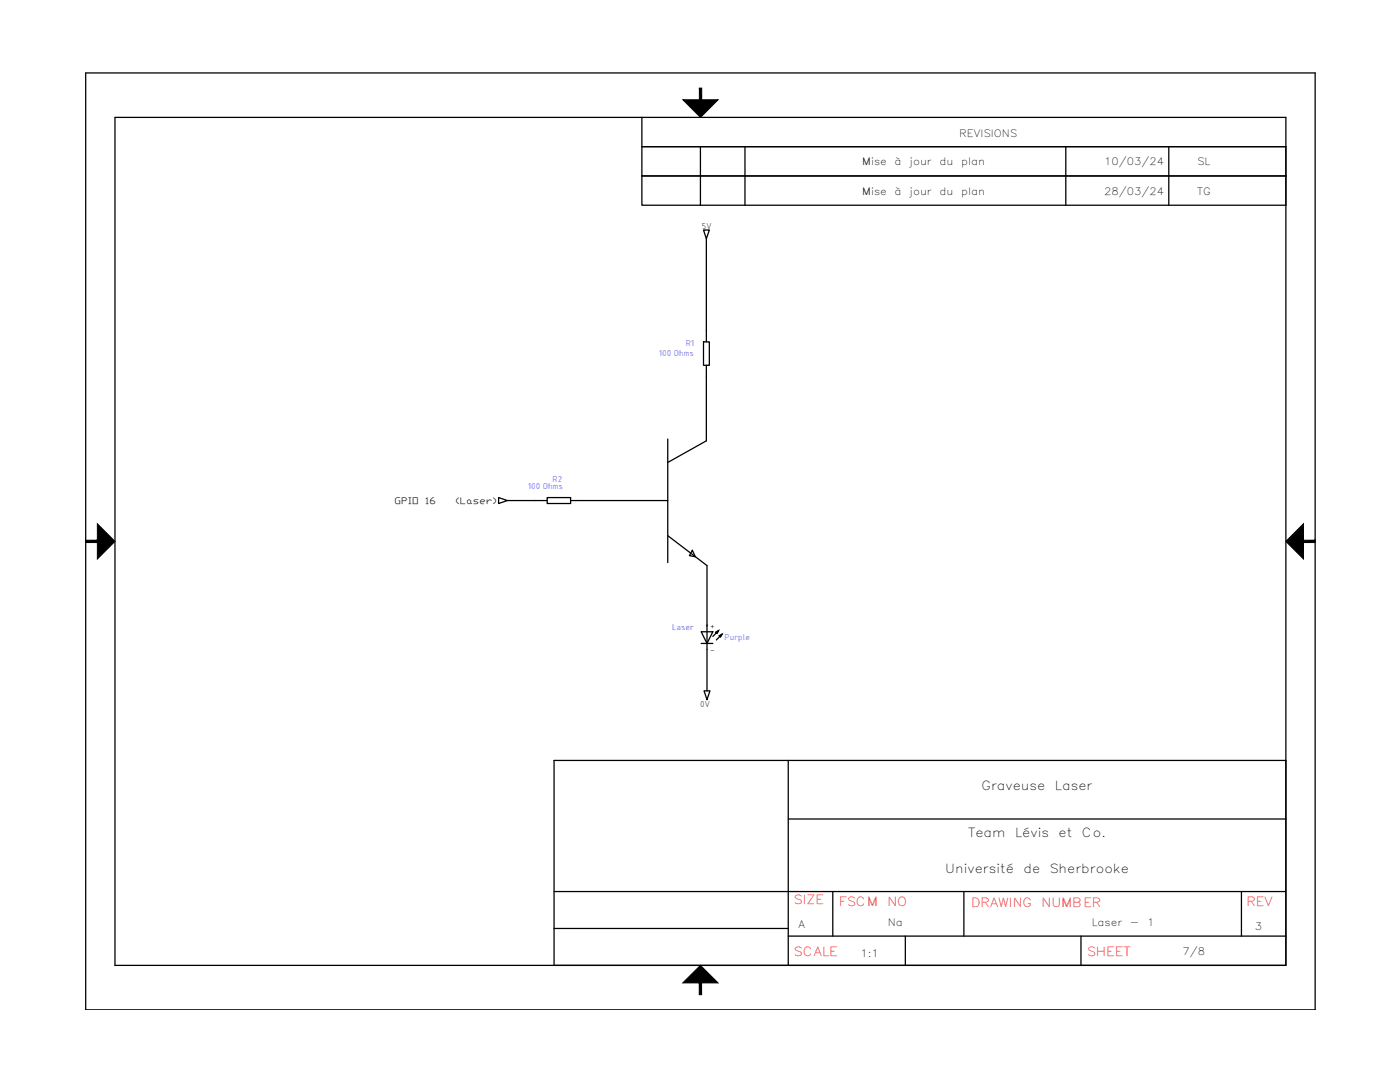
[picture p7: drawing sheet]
<svg xmlns="http://www.w3.org/2000/svg" width="279mm" height="216mm" viewBox="0 0 279 216" stroke-linecap="round" stroke-linejoin="round" font-family="sans-serif">
<g fill="none" stroke="#000" stroke-width=".25">
<path d="M17.1 14.6h245.4v186.9h-245.4zM22.9 23.4h233.7v169.2h-233.7zM128.1 23.4v5.9h128.5h-128.5v5.8h128.5h-128.5v5.9h128.5M139.8 29.3v11.7M148.7 29.3v11.7M212.7 29.3v11.7M233.3 29.3v11.7M141 47.6l.6-1.7h-1.2l.6 1.7v20.6M140.4 68.2h1.2v4.7h-1.2zM141 72.9v15.1l-7.7 4.3M101.3 99.9l-1.8-.6v1.2l1.8-.6h7.9M109.2 99.3h4.7v1.2h-4.7z"/>
<path d="M113.9 99.9h19.4v12.4M133.3 99.9h.1M133.3 87.6v12.3M133.3 106.9l7.8 6v12M138.2 109.8l.6 1.3-1.2-.2zM139.9 126.1h2.4l-1.2 2.3zM139.9 128.4h2.4M140.5 137.9h1.2l-.6 1.7zM141.1 124.9h.1M141.1 124.9v13M142.9 126.2l.5-.4-.3 .6zM143 126.3l-.7 .7"/>
<path d="M143.6 126.9l.5-.4-.3 .6zM143.7 127l-.7 .7M110.6 151.7h146v40.9h-146zM157.3 151.7v40.9M110.6 177.9h146M157.3 163.4h99.3M166.2 177.9v8.9M192.4 177.9v8.9M247.8 177.9v8.9M110.6 185.3h46.7M157.3 186.8h99.3M180.7 186.8v5.8"/>
<path d="M215.7 186.8v5.8"/>
</g>
<g fill="#000" stroke="#000" stroke-width=".2">
<path d="M136.3 19.9h7l-3.5 3.5zM19.4 104.5l3.5 3.5-3.5 3.5zM260.1 104.5v7l-3.5-3.5zM142.9 126.2l.5-.4-.3 .6zM143.6 126.9l.5-.4-.3 .6zM136.3 196.1l3.5-3.5 3.5 3.5z"/>
<path d="M139.6 17.6l.4 2.3v-2.3zM139.6 17.6l.4 2.3h-.4z"/>
<path d="M17.1 107.8v.5l2.3-.5zM17.1 108.3l2.3-.5v.5z"/>
<path d="M260.1 108.3h2.4v-.5zM260.1 107.8h2.4l-2.4 .5z"/>
<path d="M139.6 196.1v2.4h.4zM139.6 196.1h.4v2.4z"/>
</g>
<g font-size="2.5">
<text x="195.9" y="157.6">Graveuse</text>
<text x="210.5" y="157.6">Laser</text>
<text x="193.2" y="167">Team</text>
<text x="202.6" y="167">Lévis</text>
<text x="211.3" y="167">et</text>
<text x="215.9" y="167">Co.</text>
<text x="188.7" y="174.3">Université</text>
<text x="204.2" y="174.3">de</text>
<text x="209.5" y="174.3">Sherbrooke</text>
</g>
<g font-size="2.5" fill="#f00">
<text x="158.4" y="180.4">SIZE</text>
<text x="167.4" y="180.8">FSCM</text>
<text x="177.1" y="180.8">NO</text>
<text x="193.8" y="181">DRAWING</text>
<text x="207.9" y="181">NUMBER</text>
<text x="248.8" y="180.8">REV</text>
<text x="158.4" y="190.8">SCALE</text>
<text x="216.9" y="190.7">SHEET</text>
</g>
<g font-size="2.2">
<text x="141.7" y="125.6">+</text>
<text x="141.7" y="130.3">-</text>
</g>
<g font-size="2">
<text x="191.4" y="27.3">REVISIONS</text>
<text x="172.1" y="33">Mise</text>
<text x="178.5" y="33">à</text>
<text x="181.5" y="33">jour</text>
<text x="187.5" y="33">du</text>
<text x="191.8" y="33">plan</text>
<text x="220.3" y="33">10/03/24</text>
<text x="238.9" y="33">SL</text>
<text x="172.1" y="38.9">Mise</text>
<text x="178.5" y="38.9">à</text>
<text x="181.5" y="38.9">jour</text>
<text x="187.5" y="38.9">du</text>
<text x="191.8" y="38.9">plan</text>
<text x="220.3" y="38.9">28/03/24</text>
<text x="238.9" y="38.9">TG</text>
<text x="159.4" y="185.2">A</text>
<text x="177.2" y="184.8">Na</text>
<text x="217.9" y="184.8">Laser</text>
<text x="225.5" y="184.8">-</text>
<text x="228.9" y="184.8">1</text>
<text x="250.4" y="185.5">3</text>
<text x="171.7" y="191">1:1</text>
<text x="236" y="190.5">7/8</text>
</g>
<g font-size="1.8">
<text x="140" y="45.7">5V</text>
<text x="78.8" y="100.6">GPIO</text>
<text x="84.8" y="100.6">16</text>
<text x="90.9" y="100.6">(Laser)</text>
<text x="139.7" y="141">0V</text>
</g>
<g font-size="1.8" fill="#00f">
<text x="131.5" y="71.1">100 Ohms</text>
<text x="136.8" y="69">R1</text>
<text x="105.3" y="97.7">100 Ohms</text>
<text x="110.3" y="96.1">R2</text>
<text x="134.1" y="125.7">Laser</text>
<text x="144.6" y="127.8">Purple</text>
</g>
</svg>
